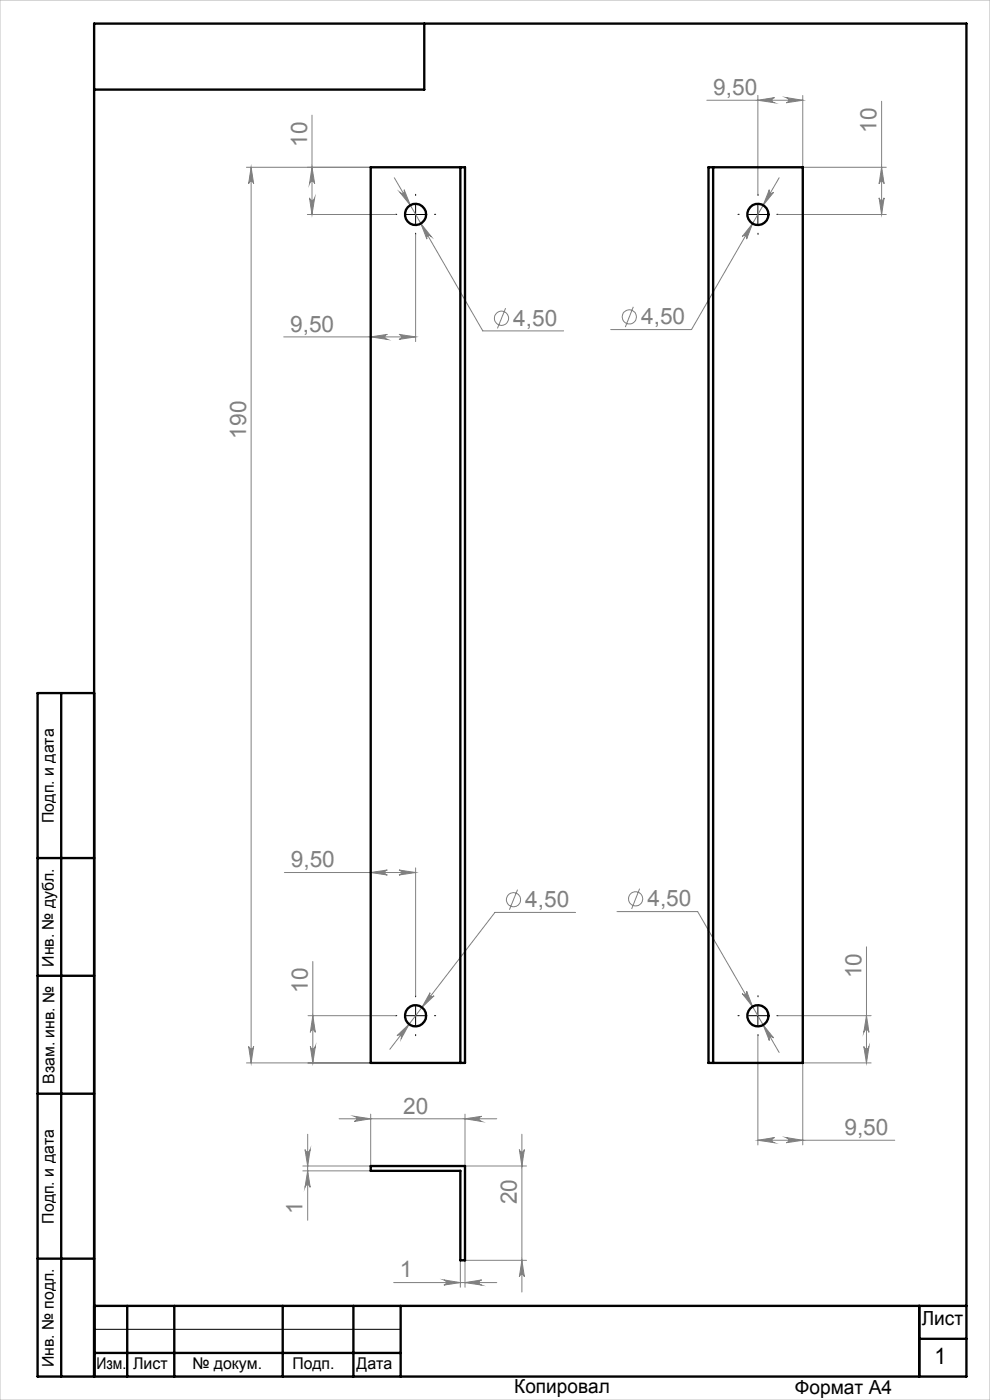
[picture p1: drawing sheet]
<svg xmlns="http://www.w3.org/2000/svg" width="210mm" height="297mm" viewBox="0 0 210 297" stroke-linecap="round" stroke-linejoin="round" font-family="sans-serif">
<g fill="none" stroke="#808080" stroke-width=".21">
<path d="M53.3 35.5v190M53.3 35.5l.5 3.5a.53 .53 0 0 0-.5-.5 .53 .53 0 0 0-.6 .5zM66.2 24.4v21.1M66.2 35.5l.5 3.5a.55 .55 0 0 0-.5-.5 .55 .55 0 0 0-.5 .5zM78.6 35.5h-26.3M83.6 37.7l18.8 32.5h17.2M149.9 21.3h20.4M160.8 21.3l3.5-.6a.55 .55 0 0 0-.5 .6 .55 .55 0 0 0 .5 .5zM160.8 20.2v21M165.3 37.7l-18.6 32.2h-17.2M166.8 20.7l3.5 .6-3.5 .5a.55 .55 0 0 0 .5-.5 .55 .55 0 0 0-.5-.6zM170.3 20.2v15.3h17.7"/>
<path d="M187 21.5v24M187 35.5l.5 3.5a.53 .53 0 0 0-.5-.5 .53 .53 0 0 0-.5 .5zM65.2 45.5h18.7M65.7 42a.55 .55 0 0 0 .5 .5 .55 .55 0 0 0 .5-.5l-.5 3.5zM84.8 40.8a.53 .53 0 0 0 .7 .2 .53 .53 0 0 0 .2-.8l1.3 3.3zM88.2 49.7v22.8M89.3 47.4l2.2 2.8a.53 .53 0 0 0-.7-.2 .53 .53 0 0 0-.2 .7zM159.6 47.4l-1.2 3.3a.53 .53 0 0 0-.3-.7 .53 .53 0 0 0-.7 .2zM163.2 40.2a.53 .53 0 0 0 .2 .8 .53 .53 0 0 0 .7-.2l-2.2 2.7zM165 45.5h23M186.5 42a.53 .53 0 0 0 .5 .5 .53 .53 0 0 0 .5-.5l-.5 3.5zM60.2 71.5h28"/>
<path d="M78.6 71.5l3.6-.6a.53 .53 0 0 0-.6 .6 .53 .53 0 0 0 .6 .5zM84.6 70.9l3.6 .6-3.6 .5a.53 .53 0 0 0 .6-.5 .53 .53 0 0 0-.6-.6zM107.2 65.4l-1.7 4.3M134.3 65.1l-1.7 4.3M60.3 185.1h27.9M78.6 185.1l3.6-.5a.53 .53 0 0 0-.6 .5 .53 .53 0 0 0 .6 .5zM84.6 184.6l3.6 .5-3.6 .5a.53 .53 0 0 0 .6-.5 .53 .53 0 0 0-.6-.5zM88.2 184.1v27.1M109.8 188.7l-1.7 4.3M122.1 193.6h-17.1l-22.3 29M130.9 193.4h17.1l17.3 29.9M135.7 188.5l-1.7 4.3"/>
<path d="M65.3 215.5h18.6M66.4 204v21.5M66.4 215.5l.5 3.5a.53 .53 0 0 0-.5-.5 .53 .53 0 0 0-.6 .5zM84.2 219.7l2.6-2.4-1.7 3.1a.56 .56 0 0 0-.1-.8 .56 .56 0 0 0-.8 .1zM91.2 210.6a.53 .53 0 0 0 .1 .7 .53 .53 0 0 0 .8-.1l-2.6 2.5zM157.4 210.8a.53 .53 0 0 0 .8 .2 .53 .53 0 0 0 .2-.7l1.2 3.2zM160.8 219.7v23.2M161.9 217.4l2.2 2.8a.53 .53 0 0 0-.7-.2 .53 .53 0 0 0-.2 .7zM165 215.5h19.8M183.8 215.5l.5 3.5a.55 .55 0 0 0-.5-.5 .55 .55 0 0 0-.6 .5zM183.8 200.9v24.6M52.3 225.5h26.3"/>
<path d="M52.7 222a.53 .53 0 0 0 .6 .5 .53 .53 0 0 0 .5-.5l-.5 3.5zM65.8 222a.53 .53 0 0 0 .6 .5 .53 .53 0 0 0 .5-.5l-.5 3.5zM71.9 237.3h33.5M75.1 236.8l3.5 .5-3.5 .6a.55 .55 0 0 0 .5-.5 .55 .55 0 0 0-.5-.6zM78.6 236.4v11h-14.4M98.6 237.3l3.6-.5a.55 .55 0 0 0-.6 .6 .55 .55 0 0 0 .6 .5zM98.6 236.4v11M183.2 222a.55 .55 0 0 0 .6 .5 .55 .55 0 0 0 .5-.5l-.5 3.5zM184.8 225.5h-14.5v17.4M64.2 248.4h14.4M64.7 243.9a.55 .55 0 0 0 .5 .5 .55 .55 0 0 0 .6-.5l-.5 3.5zM65.3 240.6v18.3"/>
<path d="M65.3 248.4l.5 3.5a.55 .55 0 0 0-.6-.6 .55 .55 0 0 0-.5 .6zM98.7 247.4h13M110.2 243.9a.53 .53 0 0 0 .5 .5 .53 .53 0 0 0 .5-.5l-.5 3.5zM110.7 240.6v33.5M160.8 241.9l3.5-.6a.55 .55 0 0 0-.5 .6 .55 .55 0 0 0 .5 .5zM160.8 241.9h29M166.8 241.3l3.5 .6-3.5 .5a.55 .55 0 0 0 .5-.5 .55 .55 0 0 0-.5-.6zM83.5 272.1h21.9M94.2 271.5l3.4 .6-3.4 .5a.55 .55 0 0 0 .5-.5 .55 .55 0 0 0-.5-.6zM97.6 267.4v5.7M98.6 272.1l3.6-.6a.55 .55 0 0 0-.6 .6 .55 .55 0 0 0 .6 .5zM98.6 267.4v5.7"/>
<path d="M98.7 267.4h13M110.7 267.4l.5 3.5a.53 .53 0 0 0-.5-.5 .53 .53 0 0 0-.5 .5z"/>
<circle cx="106.4" cy="67.5" r="1.51"/>
<circle cx="133.5" cy="67.2" r="1.51"/>
<circle cx="108.9" cy="190.9" r="1.48"/>
<circle cx="134.8" cy="190.7" r="1.51"/>
</g>
<g fill="none" stroke="#000" stroke-width=".21" stroke-dasharray="15.2 1.3 1.3 1.3">
<path d="M84.2 45.5h-.3M88.2 41.5v-.3M88.2 49.5v.2M92.2 45.5h.2M156.8 45.5h-.3M160.8 41.5v-.3M160.8 49.5v.2M164.8 45.5h.2M84.2 215.5h-.3M88.2 211.5v-.3M88.2 219.5v.2M92.2 215.5h.2"/>
<path d="M156.8 215.5h-.3M160.8 211.5v-.3M160.8 219.5v.2M164.8 215.5h.2"/>
</g>
<path d="M86.1 45.5h4M88.2 43.5v4M158.8 45.5h4M160.8 43.5v4M86.1 215.5h4M88.2 213.5v4M158.8 215.5h4M160.8 213.5v4M20 282h65" fill="none" stroke="#000" stroke-width=".21"/>
<g fill="none" stroke="#000" stroke-width=".5">
<path d="M90 5v14h-70M13 147v145M20 147h-12v145h197v-287h-185v287M8 182h12M8 207h12M8 232h12M8 267h12M20 277h185M27 277v15M37 277v15M60 277v15M75 277v15"/>
<path d="M85 277v15M195 277v15M20 287h65M195 284h10"/>
</g>
<path d="M0 0h210v297h-210z" fill="none" stroke="#c0c0c0" stroke-width=".21"/>
<g fill="#808080">
<path d="M84.6 70.9l3.6 .6-3.6 .5a.53 .53 0 0 0 .6-.5 .53 .53 0 0 0-.6-.6zM78.6 71.5l3.6-.6a.53 .53 0 0 0-.6 .6 .53 .53 0 0 0 .6 .5zM84.6 184.6l3.6 .5-3.6 .5a.53 .53 0 0 0 .6-.5 .53 .53 0 0 0-.6-.5zM78.6 185.1l3.6-.5a.53 .53 0 0 0-.6 .5 .53 .53 0 0 0 .6 .5z"/>
<path d="M84.2 219.7a.56 .56 0 0 1 .7-.1 .56 .56 0 0 1 .2 .8l1.7-3.1zM91.2 210.6l-1.7 3.1 2.6-2.5a.53 .53 0 0 1-.8 .1 .53 .53 0 0 1-.1-.7zM84.8 40.8l2.2 2.7-1.3-3.3a.53 .53 0 0 1-.2 .8 .53 .53 0 0 1-.7-.2zM89.3 47.4l1.3 3.3a.53 .53 0 0 1 .2-.7 .53 .53 0 0 1 .7 .2zM160.8 21.3l3.5-.6a.55 .55 0 0 0-.5 .6 .55 .55 0 0 0 .5 .5zM166.8 20.7l3.5 .6-3.5 .5a.55 .55 0 0 0 .5-.5 .55 .55 0 0 0-.5-.6zM160.8 241.9l3.5-.6a.55 .55 0 0 0-.5 .6 .55 .55 0 0 0 .5 .5zM166.8 241.3l3.5 .6-3.5 .5a.55 .55 0 0 0 .5-.5 .55 .55 0 0 0-.5-.6zM161.9 217.4l1.3 3.3a.53 .53 0 0 1 .2-.7 .53 .53 0 0 1 .7 .2zM157.4 210.8l2.2 2.7-1.2-3.2a.53 .53 0 0 1-.3 .6 .53 .53 0 0 1-.7-.1zM163.2 40.2l-1.3 3.3 2.2-2.7a.53 .53 0 0 1-.7 .2 .53 .53 0 0 1-.2-.8zM159.6 47.4l-2.2 2.8a.53 .53 0 0 1 .8-.2 .53 .53 0 0 1 .2 .7zM94.2 271.5l3.4 .6-3.4 .5a.55 .55 0 0 0 .5-.5 .55 .55 0 0 0-.5-.6zM98.6 272.1l3.6-.6a.55 .55 0 0 0-.6 .6 .55 .55 0 0 0 .6 .5z"/>
<path d="M98.6 237.3l3.6-.5a.55 .55 0 0 0-.6 .6 .55 .55 0 0 0 .6 .5zM75.1 236.8l3.5 .5-3.5 .6a.55 .55 0 0 0 .5-.5 .55 .55 0 0 0-.5-.6z"/>
<path d="M65.7 42a.55 .55 0 0 0 .5 .5 .55 .55 0 0 0 .5-.5l-.5 3.5zM66.2 35.5l.5 3.5a.55 .55 0 0 0-.5-.5 .55 .55 0 0 0-.5 .5zM186.5 42a.53 .53 0 0 0 .5 .5 .53 .53 0 0 0 .5-.5l-.5 3.5zM187 35.5l.5 3.5a.53 .53 0 0 0-.5-.5 .53 .53 0 0 0-.5 .5zM110.7 267.4l.5 3.5a.53 .53 0 0 0-.5-.5 .53 .53 0 0 0-.5 .5zM110.2 243.9a.53 .53 0 0 0 .5 .5 .53 .53 0 0 0 .5-.5l-.5 3.5z"/>
<path d="M53.3 35.5l.5 3.5a.53 .53 0 0 0-.5-.5 .53 .53 0 0 0-.6 .5zM52.7 222a.53 .53 0 0 0 .6 .5 .53 .53 0 0 0 .5-.5l-.5 3.5zM66.4 215.5l.5 3.5a.53 .53 0 0 0-.5-.5 .53 .53 0 0 0-.6 .5zM65.8 222a.53 .53 0 0 0 .6 .5 .53 .53 0 0 0 .5-.5l-.5 3.5zM183.8 215.5l.5 3.5a.55 .55 0 0 0-.5-.5 .55 .55 0 0 0-.6 .5zM183.2 222a.55 .55 0 0 0 .6 .5 .55 .55 0 0 0 .5-.5l-.5 3.5zM64.7 243.9a.55 .55 0 0 0 .5 .5 .55 .55 0 0 0 .6-.5l-.5 3.5zM65.3 248.4l.5 3.5a.55 .55 0 0 0-.6-.6 .55 .55 0 0 0-.5 .6z"/>
</g>
<g fill="none" stroke="#000" stroke-width=".5">
<path d="M78.6 35.5h20v190h-20zM97.6 35.5v190M150.3 35.5h20v190h-20zM151.3 35.5v190M78.6 247.4h20v20h-1v-19h-19z"/>
<circle cx="88.1" cy="45.5" r="2.25"/>
<circle cx="160.8" cy="45.5" r="2.26"/>
<circle cx="88.1" cy="215.5" r="2.25"/>
<circle cx="160.8" cy="215.5" r="2.26"/>
</g>
<g font-size="4.8" fill="#808080">
<text x="151.3" y="20.2">9,50</text>
<text x="185.9" y="28.1" transform="rotate(-90 185.9 28.1)">10</text>
<text x="65.1" y="31.1" transform="rotate(-90 65.1 31.1)">10</text>
<text x="61.5" y="70.4">9,50</text>
<text x="108.9" y="69.1">4,50</text>
<text x="136" y="68.8">4,50</text>
<text x="52.2" y="93" transform="rotate(-90 52.2 93)">190</text>
<text x="61.7" y="184">9,50</text>
<text x="111.4" y="192.4">4,50</text>
<text x="137.3" y="192.3">4,50</text>
<text x="182.7" y="207.5" transform="rotate(-90 182.7 207.5)">10</text>
<text x="65.3" y="210.6" transform="rotate(-90 65.3 210.6)">10</text>
<text x="85.5" y="236.3">20</text>
<text x="179.1" y="240.8">9,50</text>
<text x="64.2" y="257.5" transform="rotate(-90 64.2 257.5)">1</text>
<text x="109.6" y="255.5" transform="rotate(-90 109.6 255.5)">20</text>
<text x="84.8" y="271">1</text>
</g>
<text font-size="4.8" x="198.2" y="289.5">1</text>
<g font-size="4.1">
<text x="195.5" y="281.2">Лист</text>
<text x="109.1" y="295.6">Копировал</text>
<text x="168.6" y="295.7">Формат А4</text>
</g>
<g font-size="3.4">
<text x="11.4" y="174.6" transform="rotate(-90 11.4 174.6)">Подп. и дата</text>
<text x="11.4" y="205.1" transform="rotate(-90 11.4 205.1)">Инв. № дубл.</text>
<text x="11.6" y="229.9" transform="rotate(-90 11.6 229.9)">Взам. инв. №</text>
<text x="11.4" y="259.6" transform="rotate(-90 11.4 259.6)">Подп. и дата</text>
<text x="11.4" y="290" transform="rotate(-90 11.4 290)">Инв. № подл.</text>
<text x="20.4" y="290.4">Изм.</text>
<text x="28.2" y="290.4">Лист</text>
<text x="40.8" y="290.4">№ докум.</text>
<text x="62" y="290.4">Подп.</text>
<text x="75.6" y="290.4">Дата</text>
</g>
</svg>
